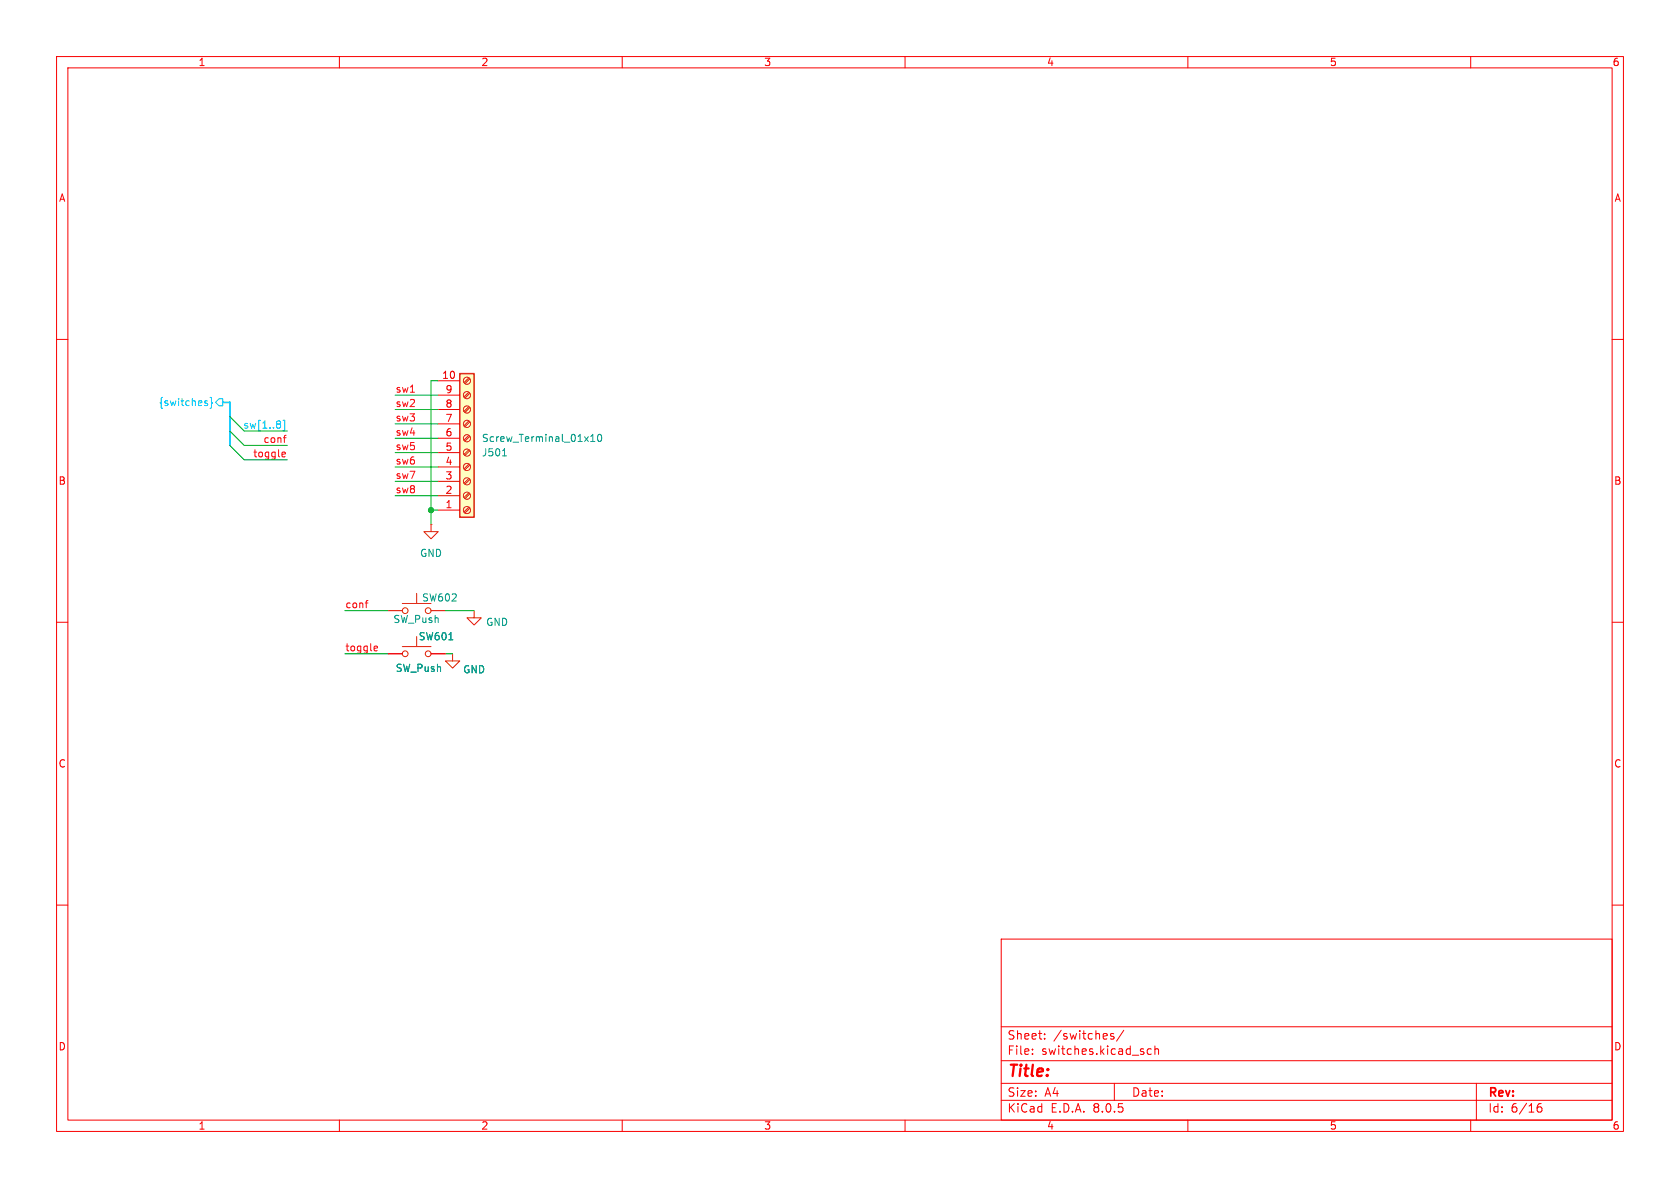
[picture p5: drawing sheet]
<svg xmlns="http://www.w3.org/2000/svg" width="297mm" height="210mm" viewBox="0 0 297 210" stroke-linecap="round" stroke-linejoin="round" font-family="sans-serif">
<g fill="none" stroke="#f90000" stroke-width=".18">
<path d="M10 10h277v190h-277zM12 12h273v186h-273zM60 10v2M110 10v2M160 10v2M210 10v2M260 10v2M10 60h2M285 60h2M10 110h2M285 110h2M10 160h2"/>
<path d="M285 160h2M177 166h108v32h-108zM60 198v2M110 198v2M160 198v2M177 194.5h108M177 191.5h108M177 187.5h108M177 181.5h108M182.5 186.3v.1M182.5 185.5v.1M184.7 183.6v.1"/>
<path d="M184.7 182.8v.1M196.9 182.8l-.4-.1-.2 .2 .1 .2 .5 .2v.3h-.6M197 191.5v3M198.7 182.1l-1.3 2M203.5 185.5l-.4-.1-.3 .3v.4l.2 .2h.5M204.2 185.5l.2-.1 .3 .1 .1 .9M204.2 184.9v1.5M210 198v2M260 198v2M261 191.5v6.5M271.7 196l.3-.3h.5l.1 .3v.3l-.3 .3h-.3l-.3-.3M272.5 195.1a.6 .6 0 0 0-.8 .6"/>
</g>
<path d="M76.2 92.7v1.3h1.3l-1.3 1.3-1.3-1.3h1.3M83.8 108v1.2h-1.3l1.3 1.3 1.3-1.3h-1.3" fill="none" stroke="#d72100" stroke-width=".18"/>
<path d="M76.2 92.7h.1" fill="none" stroke="#df0000" stroke-width=".18"/>
<path d="M81.3 66h2.5v25.4h-2.5z" fill="#ffffc2"/>
<path d="M81.3 66h2.5v25.4h-2.5z" fill="none" stroke="#d72100" stroke-width=".25"/>
<g fill="none" stroke="#d72100" stroke-width=".18">
<path d="M82.9 66.8l-.9 .8M82.9 69.3l-.9 .9M82.9 71.9l-.9 .8M82.9 74.4l-.9 .9M82.9 77l-.9 .8M82.9 79.5l-.9 .8M83.1 67l-.9 .8M83.1 69.5l-.9 .9M83.1 72.1l-.9 .8M83.1 74.6l-.9 .8M83.1 77.1l-.9 .9M83.1 79.7l-.9 .8"/>
<path d="M82.9 82l-.9 .9M82.9 84.6l-.9 .8M82.9 87.1l-.9 .9M82.9 89.7l-.9 .8M83.1 82.2l-.9 .9M83.1 84.8l-.9 .8M83.1 87.3l-.9 .8M83.1 89.8l-.9 .9M71.1 106.7h5.1M71.1 114.3h5.1M73.7 104.9v1.8M73.7 112.5v1.8"/>
<path d="M80 115.6v1.2h-1.3l1.3 1.3 1.3-1.3h-1.3"/>
<circle cx="82.5" cy="77.5" r=".63"/>
<circle cx="82.5" cy="72.4" r=".63"/>
<circle cx="82.5" cy="74.9" r=".63"/>
<circle cx="82.5" cy="69.8" r=".63"/>
<circle cx="82.5" cy="67.3" r=".63"/>
<circle cx="82.5" cy="90.2" r=".63"/>
<circle cx="82.5" cy="80" r=".63"/>
<circle cx="82.5" cy="87.6" r=".63"/>
<circle cx="82.5" cy="82.5" r=".63"/>
<circle cx="82.5" cy="85.1" r=".63"/>
<circle cx="71.6" cy="108" r=".51"/>
<circle cx="71.6" cy="115.6" r=".51"/>
<circle cx="75.7" cy="108" r=".51"/>
<circle cx="75.7" cy="115.6" r=".51"/>
</g>
<g fill="none" stroke="#df0000" stroke-width=".18">
<path d="M77.5 67.3h3.8M77.5 77.5h3.8M77.5 74.9h3.8M77.5 72.4h3.8M77.5 69.9h3.8M77.5 90.2h3.8M77.5 87.6h3.8M77.5 85.1h3.8M77.5 82.6h3.8M77.5 80h3.8M68.6 108h2.5M68.6 115.6h2.5"/>
<path d="M76.2 108h2.5M76.2 115.6h2.5"/>
</g>
<path d="M88.8 80.6h.8M79.3 113.1h.8" fill="none" stroke="#00a0a0" stroke-width=".18"/>
<path d="M104.4 78h.8M104.4 77.1l.4-.3v1.2M105.8 76.9l.1-.1a.68 .68 0 0 1 .5 .6 .68 .68 0 0 1-.5 .6l-.1-.1-.2-.3z" fill="none" stroke="#008e8e" stroke-width=".18"/>
<path d="M36.4 71.3h.3v.2l-.2 .2h-.2M36.4 70.9h.3M37.1 70.2l.3 .2v.6l.2 .2-.2 .2v.6l-.3 .2M38.7 70.5h.7v1.3h-.7l-.6-.7zM49.5 74.5l.1 .2-.1 .2M49.5 75l.1 .2-.1 .4M50 74.3h.3v1.8h-.3" fill="none" stroke="#00c8ff" stroke-width=".18"/>
<path d="M50 79.9l.4 .1 .1 .2-.6 .1M50.1 77.4h.5M50.6 77h-.3M72.6 69.3h.7M50.4 80.7l-.4 .1M64.6 106.6h.5M65.1 106.2h-.3M66.3 114.2l.4 .1v.2l-.6 .1M66.7 115l-.4 .1" fill="none" stroke="#f70b18" stroke-width=".18"/>
<path d="M39.4 71.1h1.2v7.6" fill="none" stroke="#00c8ff" stroke-width=".3"/>
<g fill="none" stroke="#00b200" stroke-width=".18">
<path d="M40.6 76.2l2.6 2.5h7.6M40.6 73.7l2.6 2.5h7.6M40.6 78.7l2.6 2.6h7.6M69.8 74.9h7.7M69.8 77.5h7.7M69.8 69.9h7.7M69.8 72.4h7.7M77.5 67.3h-1.3v25.4M69.8 82.6h7.7M69.8 87.6h7.7M69.8 80h7.7M69.8 85.1h7.7"/>
<path d="M76.2 90.2h1.3M61 108h7.6M61 115.6h7.6M78.7 108h5.1M78.7 115.6h1.3"/>
</g>
<circle cx="76.2" cy="90.2" r=".46" fill="#00a400" stroke="#00a400" stroke-width=".18"/>
<text font-size="2.8" fill="#f90000" x="178" y="190.9">Title:</text>
<g font-size="2.1" fill="#f90000">
<text x="178" y="184">Sheet:</text>
<text x="186.2" y="184">/switches/</text>
<text x="178" y="186.7">File:</text>
<text x="184.1" y="186.7">switches.kicad_sch</text>
<text x="178" y="196.9">KiCad</text>
<text x="178" y="194.1">Size:</text>
<text x="184.7" y="194.1">A4</text>
<text x="185.7" y="196.9">E.D.A.</text>
<text x="193.3" y="196.9">8.0.5</text>
<text x="200" y="194.1">Date:</text>
<text x="263" y="194.3">Rev:</text>
<text x="263" y="196.9">Id:</text>
<text x="267.1" y="196.9">6/16</text>
</g>
<g font-size="1.8" fill="#f90000">
<text x="35" y="11.9">1</text>
<text x="85" y="11.9">2</text>
<text x="135" y="11.9">3</text>
<text x="185" y="11.9">4</text>
<text x="235" y="11.9">5</text>
<text x="285" y="11.9">6</text>
<text x="10.3" y="35.9">A</text>
<text x="285.3" y="35.9">A</text>
<text x="10.3" y="85.9">B</text>
<text x="285.3" y="85.9">B</text>
<text x="10.3" y="135.9">C</text>
<text x="285.3" y="135.9">C</text>
<text x="10.3" y="185.9">D</text>
<text x="285.3" y="185.9">D</text>
<text x="35" y="199.9">1</text>
<text x="85" y="199.9">2</text>
<text x="135" y="199.9">3</text>
<text x="185" y="199.9">4</text>
<text x="235" y="199.9">5</text>
<text x="285" y="199.9">6</text>
</g>
<g font-size="1.8" fill="#00c8ff">
<text x="28" y="72">{switches}</text>
<text x="42.9" y="75.9">sw[1..8]</text>
</g>
<g font-size="1.8" fill="#f70b18">
<text x="69.8" y="69.5">sw1</text>
<text x="69.8" y="74.6">sw3</text>
<text x="69.8" y="72">sw2</text>
<text x="69.8" y="77.1">sw4</text>
<text x="44.7" y="80.9">toggle</text>
<text x="46.5" y="78.4">conf</text>
<text x="69.8" y="82.2">sw6</text>
<text x="69.8" y="79.7">sw5</text>
<text x="69.8" y="84.7">sw7</text>
<text x="69.8" y="87.3">sw8</text>
<text x="61" y="107.6">conf</text>
<text x="61" y="115.2">toggle</text>
</g>
<g font-size="1.8" fill="#e70000">
<text x="78.1" y="67.1">10</text>
<text x="78.7" y="69.6">9</text>
<text x="78.7" y="77.2">6</text>
<text x="78.7" y="74.7">7</text>
<text x="78.7" y="72.1">8</text>
<text x="78.7" y="82.3">4</text>
<text x="78.7" y="79.8">5</text>
<text x="78.7" y="89.9">1</text>
<text x="78.7" y="87.4">2</text>
<text x="78.7" y="84.8">3</text>
</g>
<g font-size="1.8" fill="#00a0a0">
<text x="85.1" y="80.9">J501</text>
<text x="74.5" y="106.5">SW602</text>
<text x="73.9" y="113.4">SW601</text>
</g>
<g font-size="1.8" fill="#008e8e">
<text x="85.1" y="78.3">Screw_Terminal_01x10</text>
<text x="74.2" y="98.7">GND</text>
<text x="69.4" y="110.3">SW_Push</text>
<text x="85.8" y="110.8">GND</text>
<text x="69.9" y="119">SW_Push</text>
<text x="81.8" y="119.2">GND</text>
</g>
</svg>
